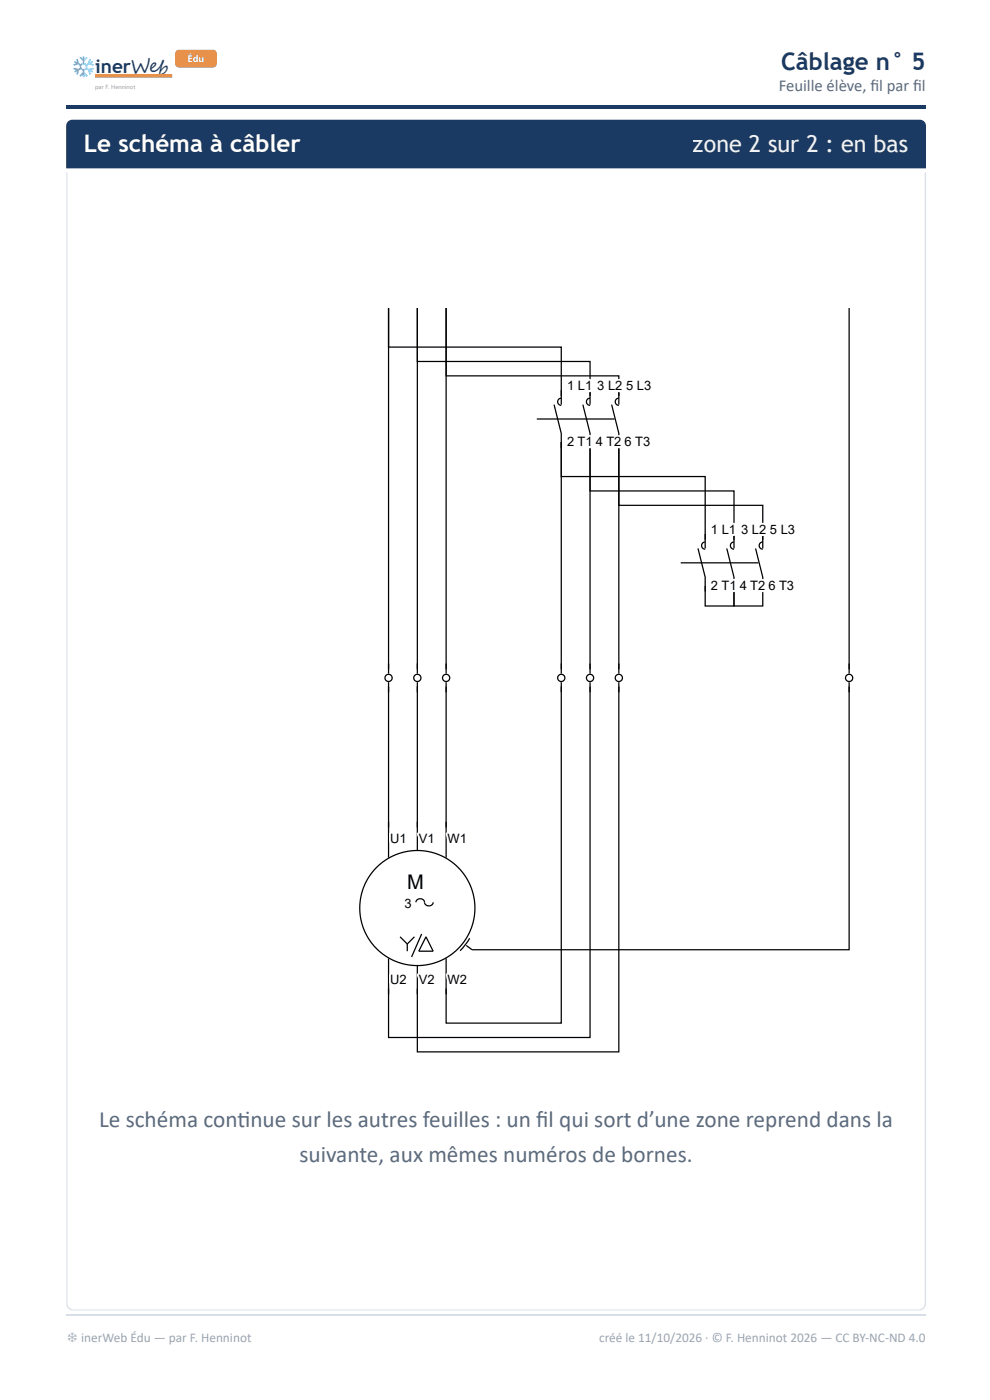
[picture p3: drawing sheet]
<svg xmlns="http://www.w3.org/2000/svg" width="210mm" height="297mm" viewBox="0 0 210 297" stroke-linecap="round" stroke-linejoin="round" font-family="sans-serif">
<path d="M14 22.2h182.3v.8h-182.3z" fill="#1b3a63"/>
<path d="M20.2 16.1h16.3" fill="none" stroke="#e8914a" stroke-width=".79" stroke-linecap="butt"/>
<path d="M37.4 10.8l.5-.2h7.3a.75 .75 0 0 1 .7 .7v2.3a.75 .75 0 0 1-.7 .7h-7.3a.75 .75 0 0 1-.8-.7v-2.3z" fill="#e8914a"/>
<path d="M14.4 25.8l.9-.4h179.7a1.32 1.32 0 0 1 1.3 1.3v9h-182.3v-9z" fill="#1b3a63"/>
<g fill="#d8dee6">
<path d="M14 277.1h182.3v1h-182.3z"/>
<path d="M195.3 36.5h1v241.6h-1z"/>
<path d="M14 36.5h1v241.6h-1z"/>
</g>
<path d="M18 65.3h174.2v167h-174.2z" fill="#fff"/>
<g fill="none" stroke="#000" stroke-width=".26">
<path d="M180 65.3v77.6M113.8 88.9h16.5M117.5 85.8l1.5 6.1v3.1M119 84.5a.76 .76 0 0 0-.8 .7 .76 .76 0 0 0 .8 .8M119 82.8v3M119 84v-10.4h-36.6v-8.3v77.6M123.6 85.8l1.5 6.1v3.1M125.1 84v-7.3h-36.6v-11.4v77.6M125.1 84.5a.76 .76 0 0 0-.8 .7 .76 .76 0 0 0 .8 .8M125.1 82.8v3M129.7 85.8l1.5 6.1v3.1M131.2 84.5a.76 .76 0 0 0-.8 .7 .76 .76 0 0 0 .8 .8"/>
<path d="M131.2 82.8v3M131.2 84v-4.3h-36.6v-14.4v77.6M144.3 119.4h16.5M148 116.4l1.5 6.1v3M149.5 115a.76 .76 0 0 0-.8 .7 .76 .76 0 0 0 .8 .8M149.5 113.3v3.1M149.5 114.5v-13.4h-30.5v-7.3v49.1M154.1 116.4l1.5 6.1v3M155.6 115a.76 .76 0 0 0-.8 .7 .76 .76 0 0 0 .8 .8M155.6 113.3v3.1M155.6 114.5v-10.3h-30.5v-10.4v49.1M160.2 116.4l1.5 6.1v3"/>
<path d="M161.7 115a.76 .76 0 0 0-.7 .7 .76 .76 0 0 0 .7 .8M161.7 113.3v3.1M161.7 114.5v-7.3h-30.5v-13.4v49.1M149.5 124.3v4.3h6.1v-4.3v4.3h6.1v-4.3M82.4 144.7v37.3M88.5 144.7v35.7M94.6 144.7v37.3M119 145.7v71.4h-24.4v-7.4M119 144.7v2.2M125.1 145.7v74.4h-42.7v-10.4M125.1 144.7v2.2M131.2 144.7v2.2"/>
<path d="M131.2 145.7v77.5h-42.7v-13.5M180 145.7v55.8h-79.9l-1.2-.9M180 144.7v2.2M84.8 198.7l1.5 1.6M87.9 198.7l-1.6 1.6M89.4 198.1l-2.1 4.9M90 191.4a.94 .94 0 0 0-.9-.7 .94 .94 0 0 0-.9 .7M90 191.4a.93 .93 0 0 0 .9 .8 .93 .93 0 0 0 .9-.8M90.3 198.7l1.5 3.1h-3zM99.6 199.1l-1 1.3-1.1 1.3M82.4 203.3v7.7M86.3 200.3v1.5"/>
<path d="M88.5 204.8v6.2M94.6 203.3v7.7"/>
<circle cx="82.4" cy="143.8" r=".76"/>
<circle cx="88.5" cy="143.8" r=".76"/>
<circle cx="94.6" cy="143.8" r=".76"/>
<circle cx="119" cy="143.8" r=".76"/>
<circle cx="125.1" cy="143.8" r=".76"/>
<circle cx="131.2" cy="143.8" r=".76"/>
<circle cx="180" cy="143.8" r=".76"/>
<circle cx="88.5" cy="192.6" r="12.2"/>
</g>
<path d="M14 279h182.3" fill="none" stroke="#d8dee6" stroke-width=".26"/>
<text font-size="5.1" fill="#1b3a63" x="165.6" y="14.8">Câblage n° 5</text>
<text font-size="5.1" fill="#fff" x="17.8" y="32.3">Le schéma à câbler</text>
<text font-size="4.9" fill="#fff" x="146.9" y="32.3">zone 2 sur 2 : en bas</text>
<g font-size="4.9" fill="#5d6b7c">
<text x="21" y="239.2">Le schéma contnue sur les autres feuilles : un fi l qui sort d’une zone reprend dans la</text>
<text x="50.3" y="239.2">i</text>
<text x="63.5" y="246.6">suivante, aux mêmes numéros de bornes.</text>
</g>
<g font-size="4.5" fill="#1b3a63">
<text x="14.5" y="15.8">❄</text>
<text x="14.5" y="15.8">️</text>
</g>
<text font-size="4.3" fill="#fff" x="86.3" y="188.7">M</text>
<text font-size="4" fill="#1b3a63" x="20.2" y="15.6">inerWeb</text>
<text font-size="3.5" fill="#5d6b7c" x="165.1" y="19.3">Feuille élève, fi l par fi l</text>
<g font-size="2.8" fill="#9aa5b1">
<text x="14.1" y="284.7">❄ inerWeb Édu — par F. Henninot</text>
<text x="127" y="284.7">créé le 11/10/2026 · © F. Henninot 2026 — CC BY-NC-ND 4.0</text>
</g>
<g font-size="2.7" fill="#fff">
<text x="120.2" y="82.8">1 L1</text>
<text x="126.6" y="82.8">3L25L3</text>
<text x="120.2" y="94.7">2T1</text>
<text x="126.3" y="94.7">4T26T3</text>
<text x="150.7" y="113.3">1 L1</text>
<text x="157.1" y="113.3">3L25L3</text>
<text x="150.7" y="125.2">2T1</text>
<text x="156.8" y="125.2">4T26T3</text>
<text x="82.7" y="178.9">U1</text>
<text x="88.8" y="178.9">V1</text>
<text x="94.9" y="178.9">W1</text>
<text x="85.7" y="192.6">3</text>
<text x="82.7" y="208.8">U2</text>
<text x="88.8" y="208.8">V2</text>
<text x="94.9" y="208.8">W2</text>
</g>
<g font-size="2.7">
<text x="120.2" y="82.8">1</text>
<text x="124" y="82.8">1</text>
<text x="124.1" y="94.7">1</text>
<text x="150.7" y="113.3">1</text>
<text x="154.5" y="113.3">1</text>
<text x="154.6" y="125.2">1</text>
<text x="84.7" y="178.9">1</text>
<text x="90.6" y="178.9">1</text>
<text x="97.5" y="178.9">1</text>
</g>
<text font-size="2" fill="#fff" x="39.8" y="13.2">Édu</text>
<text font-size="1.3" fill="#999" x="20.2" y="18.9">par F. Henninot</text>
</svg>
